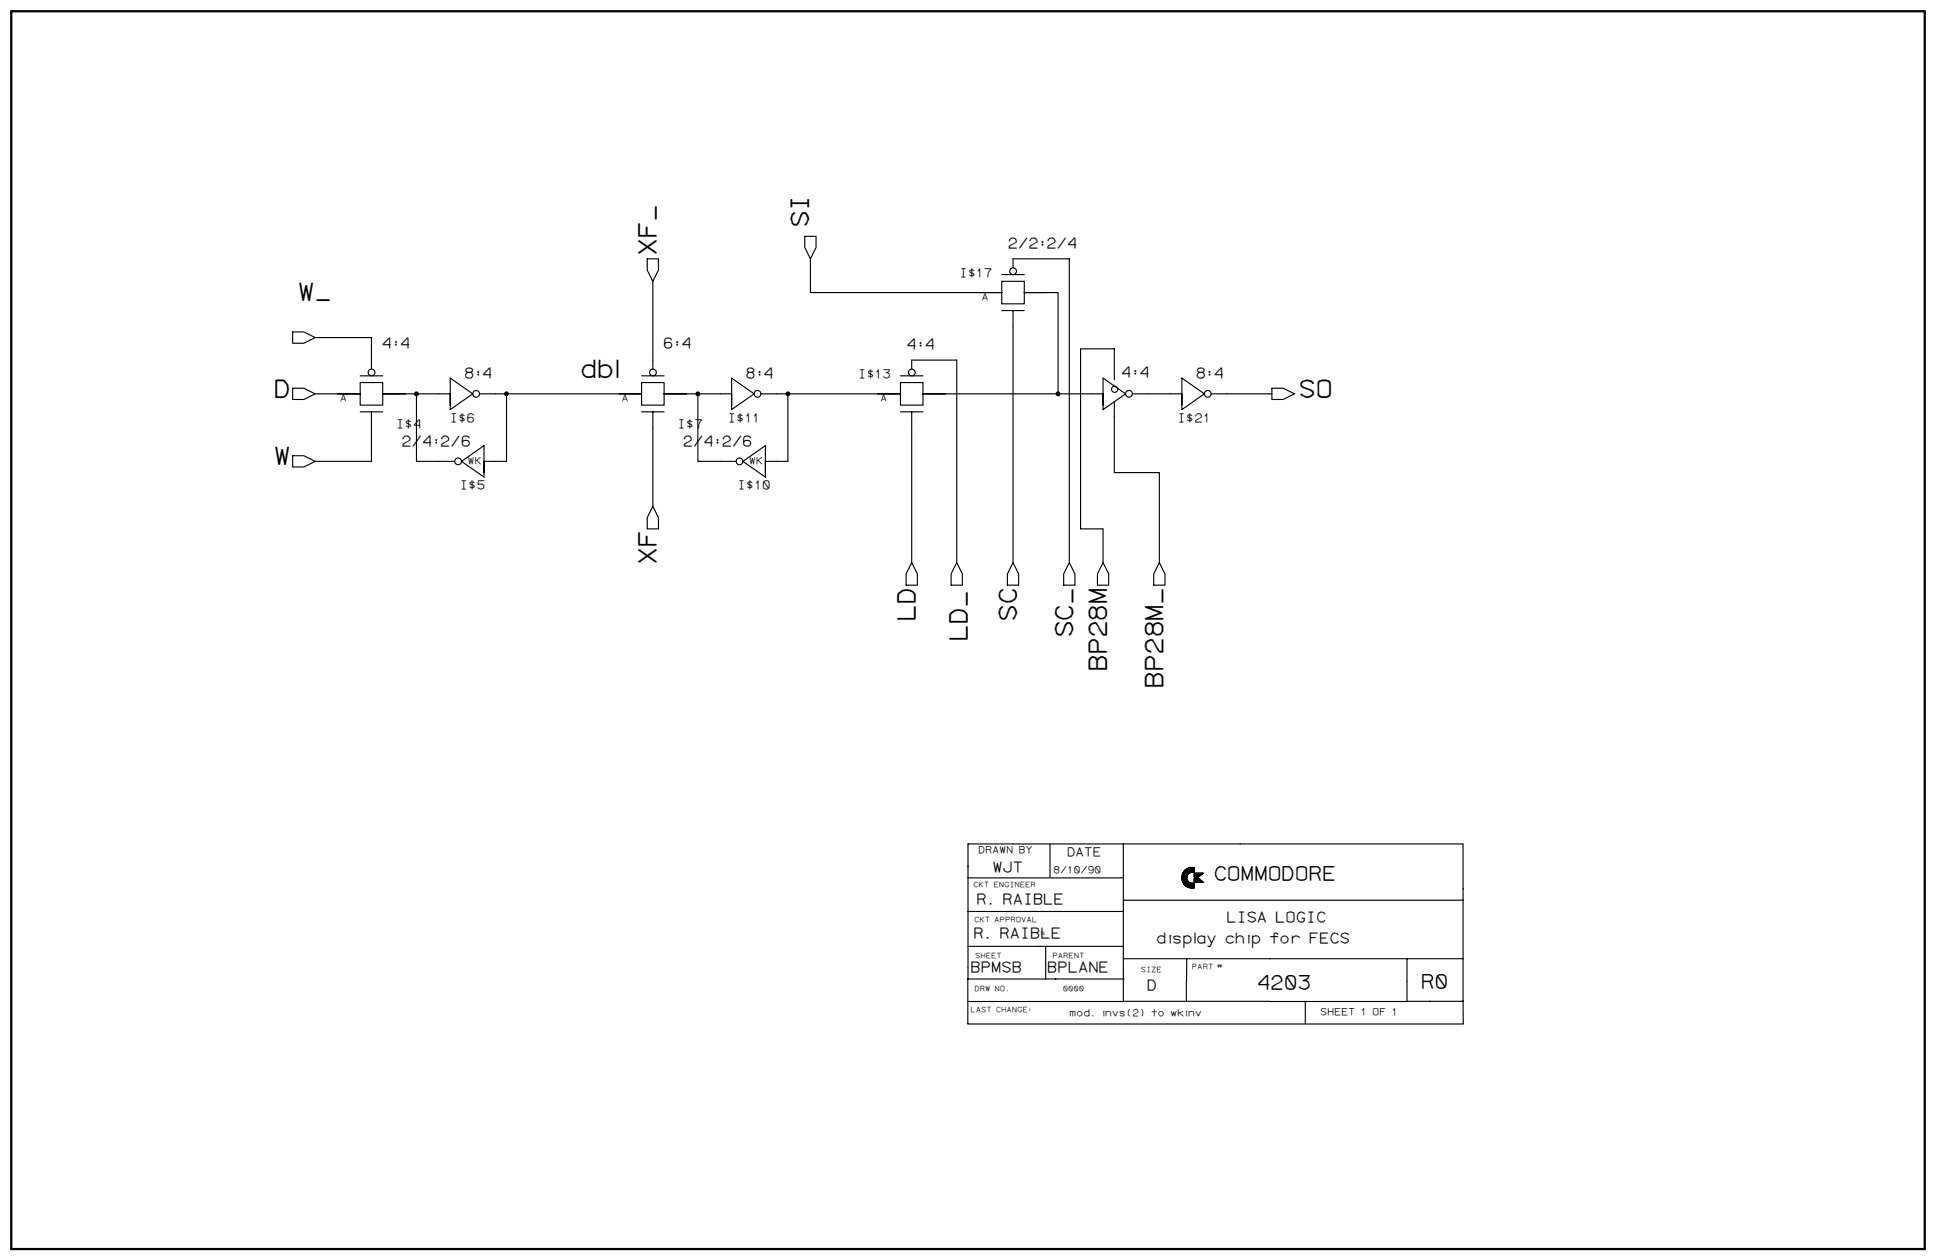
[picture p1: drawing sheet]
<svg xmlns="http://www.w3.org/2000/svg" width="1189mm" height="774mm" viewBox="0 0 1189 774" stroke-linecap="round" stroke-linejoin="round" font-family="sans-serif">
<path d="M7 7h1175v760h-1175z" fill="#fff" stroke="#fff" stroke-width=".61"/>
<path d="M7 7h1175v760h-1175z" fill="none" stroke="#000" stroke-width="1.4"/>
<g fill="none" stroke="#000" stroke-width=".69">
<path d="M397 159h7v7l-3 7-4-7zM494 145h7v7l-3 7-4-7zM498 159v21h117M401 173v54M615 180v7h14v-7M615 180v-7h14v7M615 169h14M622 165v-6h35v187M629 180h21v62M615 191h14M622 191v155M180 204h7l7 3-7 4h-7z"/>
<path d="M194 207h34v20M180 238h7l7 4-7 3h-7zM221 231h14M276 232l14 10-14 10zM394 231h14M449 232l14 10-14 10zM553 231h14M560 227v-6h28v125M677 232l14 10-14 10zM684 233v-19h-20v111h13v21M684 237a1.9 1.9 0 0 0-1 3 1.9 1.9 0 0 0 3 0 1.9 1.9 0 0 0-1-3M726 232l14 10-14 10z"/>
<path d="M781 238h7l7 4-7 3h-7zM194 242h27M221 242v7h14v-7M221 242v-7h14v7M221 253h14M228 253v30h-34M235 242h41M256 242v41h23M294 242h100M311 242v41h-14M394 242v7h14v-7M394 242v-7h14v7"/>
<path d="M394 253h14M401 253v58M408 242h41M429 242v41h23M467 242h86M484 242v41h-14M553 242v7h14v-7M553 242v-7h14v7M553 253h14M560 253v93M567 242h110M684 247v43h28v56"/>
<path d="M695 242h31M744 242h37M180 280h7l7 3-7 4h-7zM283 283l14-9v19zM456 283l14-9v19zM401 311l3 7v7h-7v-7zM560 346l3 7v6h-7v-6zM588 346l3 7v6h-7v-6zM622 346l4 7v6h-7v-6zM657 346l3 7v6h-7v-6zM677 346l4 7v6h-7v-6zM712 346l3 7v6h-7v-6z"/>
<path d="M645 518v21M690 518v31M594 539h96M726 539h3v5v-3v4v-4v-1l1 2-1 3h1v-3l1 1h2v2h-2h-1v-3v3M726 538v4v-6l1 7v-8v8v-8v4v-3v7v-7v6l-1-5v4v-4v4v-3v-1v4M727 539v4v-8v4l1-4h-1v8l1-8v9M728 539v-5v10M728 535v9M728 534l1 1v-1l-1 2M728 534v10v-10v10l1-10-1 10 1-5v5v-3v4v-5v4v-3v4v-4l1 4v-3v3v-3l1 3v-3v3v-2l1 2v-2v2v-2l1 2v-2v2v-3v3v-2v2l-1-2v2v-2v2l-1-2v2v-2v2v-3M729 534h-1v10v-10v10v-10v1v9l-1-1v-8h1h-1v8v-4M729 534l-2 1 1 1h-1l1-1h-1v1v1h-1l1 1v1l-1-1h1l-1 1h1h-1h1v-1v3l-1-2 1 1h-1v1l2 3v-2h-1l1 2v-2l1 2-1-2v2l-1-2"/>
<path d="M729 534v4M730 533l-1 4M730 536l-1-2v3v-3v3v-3v4v-1v2v-5v5M730 536v-3l-1 4M730 536v-3v4M730 536v-3v3M731 536h.1M733 533v3v-3v3v-3v3v-3v3l-1-3h1v3l-1-3v3l-2-1h2l-1 1v-3l1 3v-3v3l1-3-1 3v-3v3v-3v3v-3v3v-3l-1 3v-3v3v-3v3v-3v3v-3l-1 3v-3v3M733 533v3v-3v3l-1-3v3v-3v3v-3l-1 3v-3v3v-3h-1v3v-3v4l-1-3v3l2-1h2M733 536h6l-3 3h-3zM733 540h3l3 2h-6zM733 533a6 6 0 0 0-7 6 6 6 0 0 0 7 6v-3a3 3 0 0 1-4-3 3 3 0 0 1 4-3"/>
<path d="M733 533l-4 1v3v1v-4v5v-5v10M733 533v3M734 536v3M734 540v2M734 540v2v-2v2l1-2v2v-2v2M735 536v3M735 540v2M736 540v2v-2v2v-2l1 2v-2v1v1M736 536v3M736 536v3l2-2h-5M736 540h-3h4l-4 1h4h-4h5h-5h5M736 536v2h-3"/>
<path d="M736 536v2h-3v1M737 536v2M737 536v2h-4M738 536v1h-5M738 536v1M738 536h1l-1 1M594 560h96M690 549v66h-96M690 553h209M729 541v4l1-3v3v-3v3l1-3v3v-2v2l1-2v2v-2v2l1-2v2M731 544h2M733 542h5"/>
<path d="M737 542v-1l1 1M738 541v1v-1l1 1-2-1h1v1M594 581h96M642 581v20M690 589h208M729 589v26M864 589v26h-84M594 601h96M690 615h90M802 615v14M864 615h34M898 615v-97h-304v111h305"/>
<path d="M898 615l1 14"/>
<circle cx="622" cy="167" r="2.1"/>
<circle cx="228" cy="229" r="2.1"/>
<circle cx="401" cy="229" r="2.1"/>
<circle cx="560" cy="229" r="2.1"/>
<circle cx="292" cy="242" r="2.1"/>
<circle cx="465" cy="242" r="2.1"/>
<circle cx="693" cy="242" r="2.1"/>
<circle cx="742" cy="242" r="2.1"/>
<circle cx="281" cy="283" r="2.1"/>
<circle cx="454" cy="283" r="2.1"/>
</g>
<g fill="#000" stroke="#000" stroke-width=".69">
<circle cx="256" cy="242" r="1.2"/>
<circle cx="311" cy="242" r="1.2"/>
<circle cx="429" cy="242" r="1.2"/>
<circle cx="484" cy="242" r="1.2"/>
<circle cx="650" cy="242" r="1.2"/>
</g>
<g font-size="15.4">
<text x="496" y="140" transform="rotate(-90 496 140)">SI</text>
<text x="403" y="157" transform="rotate(-90 403 157)">XF_</text>
<text x="183" y="184">W_</text>
<text x="356" y="232">dbl</text>
<text x="168" y="244">D</text>
<text x="797" y="244">SO</text>
<text x="168" y="285">W</text>
<text x="403" y="347" transform="rotate(-90 403 347)">XF</text>
<text x="562" y="382" transform="rotate(-90 562 382)">LD</text>
<text x="624" y="382" transform="rotate(-90 624 382)">SC</text>
<text x="594" y="394" transform="rotate(-90 594 394)">LD_</text>
<text x="659" y="392" transform="rotate(-90 659 392)">SC_</text>
<text x="679" y="413" transform="rotate(-90 679 413)">BP28M</text>
<text x="714" y="423" transform="rotate(-90 714 423)">BP28M_</text>
</g>
<g font-size="12.3">
<text x="745" y="541">COMMODORE</text>
<text x="771" y="608">4203</text>
<text x="872" y="607">R0</text>
</g>
<g font-size="9.2">
<text x="619" y="152">2/2:2/4</text>
<text x="234" y="214">4:4</text>
<text x="407" y="214">6:4</text>
<text x="557" y="215">4:4</text>
<text x="285" y="232">8:4</text>
<text x="458" y="232">8:4</text>
<text x="688" y="232">4:4</text>
<text x="734" y="232">8:4</text>
<text x="246" y="274">2/4:2/6</text>
<text x="419" y="274">2/4:2/6</text>
<text x="609" y="535">WJT</text>
<text x="599" y="555">R. RAIBLE</text>
<text x="753" y="567">LISA LOGIC</text>
<text x="598" y="576">R. RAIBLE</text>
<text x="710" y="579">display chip for FECS</text>
<text x="596" y="597">BPMSB</text>
<text x="643" y="597">BPLANE</text>
<text x="704" y="608">D</text>
</g>
<g font-size="7.7">
<text x="589" y="170">I$17</text>
<text x="527" y="232">I$13</text>
<text x="243" y="263">I$4</text>
<text x="276" y="259">I$6</text>
<text x="416" y="263">I$7</text>
<text x="447" y="259">I$11</text>
<text x="723" y="259">I$21</text>
<text x="282" y="300">I$5</text>
<text x="453" y="300">I$10</text>
<text x="655" y="526">DATE</text>
</g>
<g font-size="6.1">
<text x="603" y="184">A</text>
<text x="209" y="246">A</text>
<text x="382" y="246">A</text>
<text x="541" y="246">A</text>
<text x="287" y="285">WK</text>
<text x="460" y="285">WK</text>
<text x="601" y="524">DRAWN BY</text>
<text x="647" y="536">8/10/90</text>
<text x="657" y="624">mod. invs(2) to wkinv</text>
<text x="811" y="624">SHEET 1 OF 1</text>
</g>
<g font-size="4.6">
<text x="598" y="545">CKT ENGINEER</text>
<text x="598" y="566">CKT APPROVAL</text>
<text x="599" y="588">SHEET</text>
<text x="646" y="588">PARENT</text>
<text x="701" y="597">SIZE</text>
<text x="732" y="595">PART #</text>
<text x="598" y="609">DRW NO.</text>
<text x="653" y="609">0000</text>
<text x="596" y="621">LAST CHANGE:</text>
</g>
<text font-size="3.5" x="639" y="574">N</text>
</svg>
